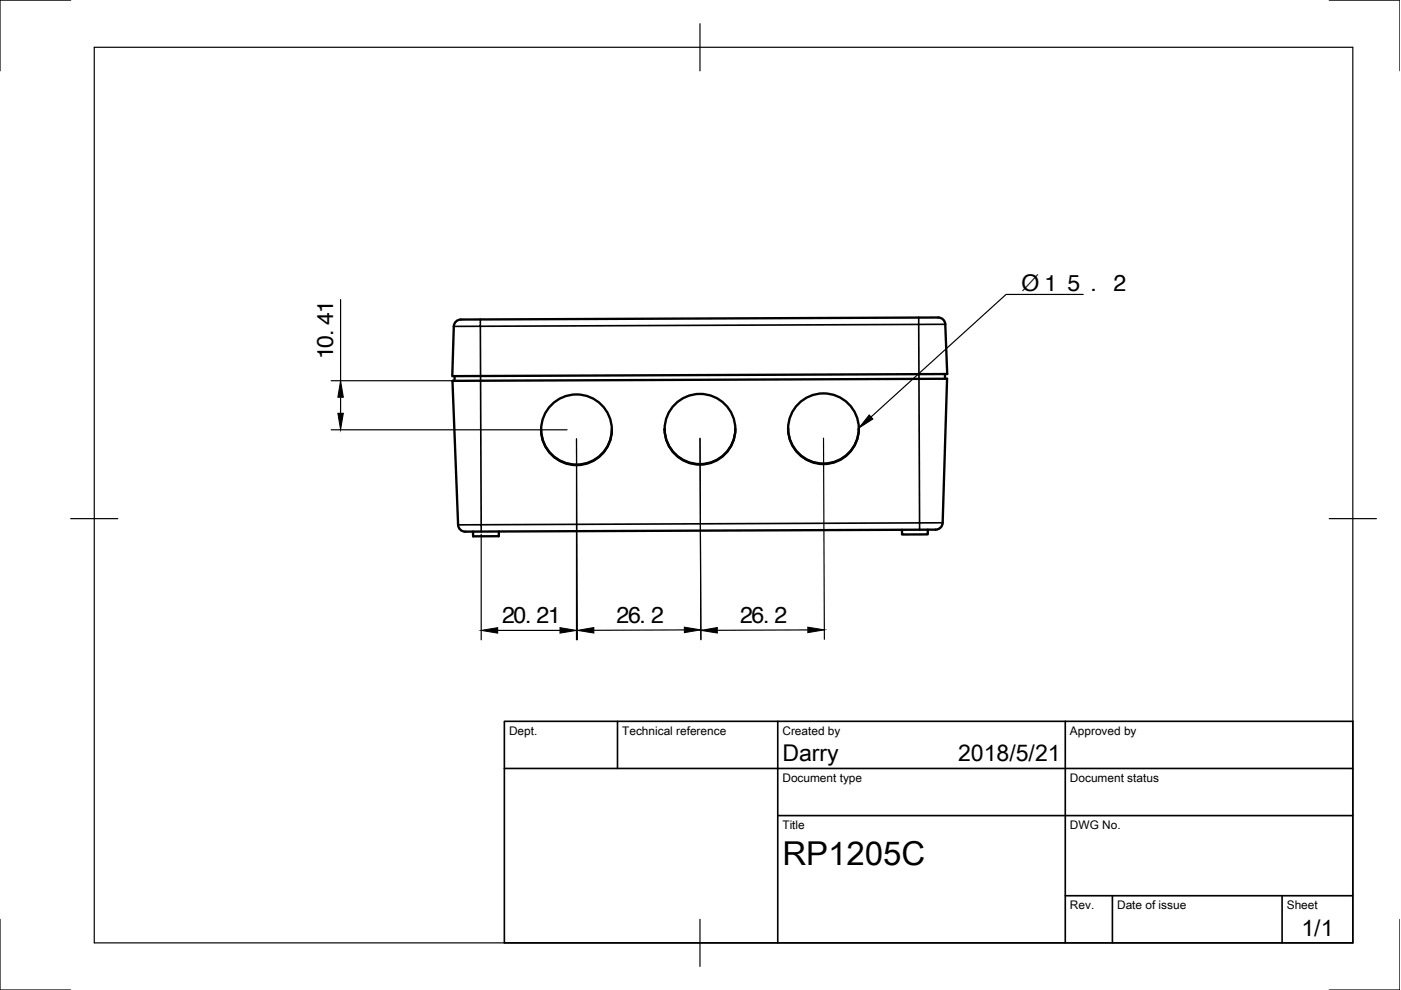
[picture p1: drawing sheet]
<svg xmlns="http://www.w3.org/2000/svg" width="297mm" height="210mm" viewBox="0 0 297 210" stroke-linecap="round" stroke-linejoin="round" font-family="sans-serif">
<!-- layer: Visible -->
<g fill="none" stroke="#000" stroke-width=".5">
<path d="M96.4 79.7v1M96.5 68.3l.7-.5 .7-.1 101-.4a1.54 1.54 0 0 1 1.5 1.5l.4 10.5-104.9 .5 .3-10.6zM200.3 79.3l.1 1M95.9 80.8l104.9-.5-.9 30.5a1.61 1.61 0 0 1-1.7 1.5l-99.5 .4a1.54 1.54 0 0 1-1.6-1.4zM129.7 91a7.5 7.5 0 0 1-7.4 7.5 7.5 7.5 0 0 1-7.6-7.4M155.9 90.9a7.5 7.5 0 0 1-7.5 7.5 7.5 7.5 0 0 1-7.5-7.4M182.1 90.8a7.5 7.5 0 0 1-7.5 7.5 7.5 7.5 0 0 1-7.5-7.4M105.8 112.7l-.1 1h-5.4v-1M196.7 112.3v1h-5.3l-.2-1"/>
<circle cx="122.2" cy="91.1" r="7.5"/>
<circle cx="148.4" cy="91" r="7.5"/>
<circle cx="174.6" cy="90.9" r="7.5"/>
</g>
<!-- layer: Visible Narrow -->
<path d="M101.8 67.7v1.5h-5.6M101.8 69.2l93-.4 .2 42.1-93 .4zM194.8 67.3v1.5h5.6M97.1 111.3h4.4a.42 .42 0 0 1 .5 0 .42 .42 0 0 1 0 .6v.8M199.9 110.8l-4.4 .1a.42 .42 0 0 0-.5 0 .42 .42 0 0 0 0 .6v.8" fill="none" stroke="#000" stroke-width=".35"/>
<!-- layer: Border -->
<path d="M15 0h-15v15M20 10h266.8v189.9h-266.8zM148.4 5v10M281.8 0h15v15M15 110h10M281.8 110h10M0 194.9v15h15M148.4 194.9v10M296.8 194.9v15h-15" fill="none" stroke="#000" stroke-width=".25"/>
<!-- layer: TitleBlock -->
<path d="M106.9 152.9h179.9v47h-179.9zM130.9 152.9v10M164.9 152.9v47M225.9 152.9v47M106.9 162.9h179.9M164.9 172.9h121.9M225.9 189.9h60.9M235.9 189.9v10M271.8 189.9v10" fill="none" stroke="#000" stroke-width=".35"/>
<!-- layer: Annotations -->
<path d="M184.3 88l.8 .8-3 2z" fill="#000" stroke="#000" stroke-width=".21"/>
<path d="M229.7 62.4h-16.4l-28.6 26" fill="none" stroke="#000" stroke-width=".25"/>
<!-- layer: Dimensions -->
<path d="M72.2 63.5v17.2M70.2 91.1h50M70.2 80.7h29.7M72.2 84.2v3.4M122.2 93.1v42.6M122.2 93l.2 42.7M148.4 92.9l.2 42.8M174.6 92.9l.2 42.6M102 113.3v22.4M105.5 133.7h13.2M145.1 133.6h-19.2M171.3 133.6h-19.2" fill="none" stroke="#000" stroke-width=".25"/>
<path d="M71.6 87.6h1.2l-.6 3.5zM72.2 80.7l.6 3.5h-1.2zM102 133.7l3.5-.6v1.1zM118.7 133.1l3.5 .6-3.5 .5zM122.4 133.7l3.5-.6v1.1zM145.1 133l3.5 .5-3.5 .6zM148.6 133.7l3.5-.6v1.1zM171.3 133l3.5 .5-3.5 .6z" fill="#000" stroke="#000" stroke-width=".21"/>
<text font-size="7" x="165.9" y="183.4">RP1205C</text>
<g font-size="4.9">
<text x="216.6" y="61.7">Ø15.2</text>
<text x="70.6" y="76.2" transform="rotate(-90 70.6 76.2)">10.41</text>
<text x="106.5" y="132.1">20.21</text>
<text x="130.7" y="132">26.2</text>
<text x="156.9" y="132">26.2</text>
<text x="165.9" y="161.4">Darry</text>
<text x="203.1" y="161.4">2018/5/21</text>
<text x="275.9" y="198.5">1/1</text>
</g>
<g font-size="2.5">
<text x="107.9" y="155.7">Dept.</text>
<text x="131.9" y="155.7">Technical reference</text>
<text x="165.9" y="155.7">Created by</text>
<text x="226.9" y="155.7">Approved by</text>
<text x="165.9" y="165.7">Document type</text>
<text x="226.9" y="165.7">Document status</text>
<text x="165.9" y="175.7">Title</text>
<text x="226.9" y="175.7">DWG No.</text>
<text x="226.9" y="192.7">Rev.</text>
<text x="236.9" y="192.7">Date of issue</text>
<text x="272.8" y="192.7">Sheet</text>
</g>
</svg>
